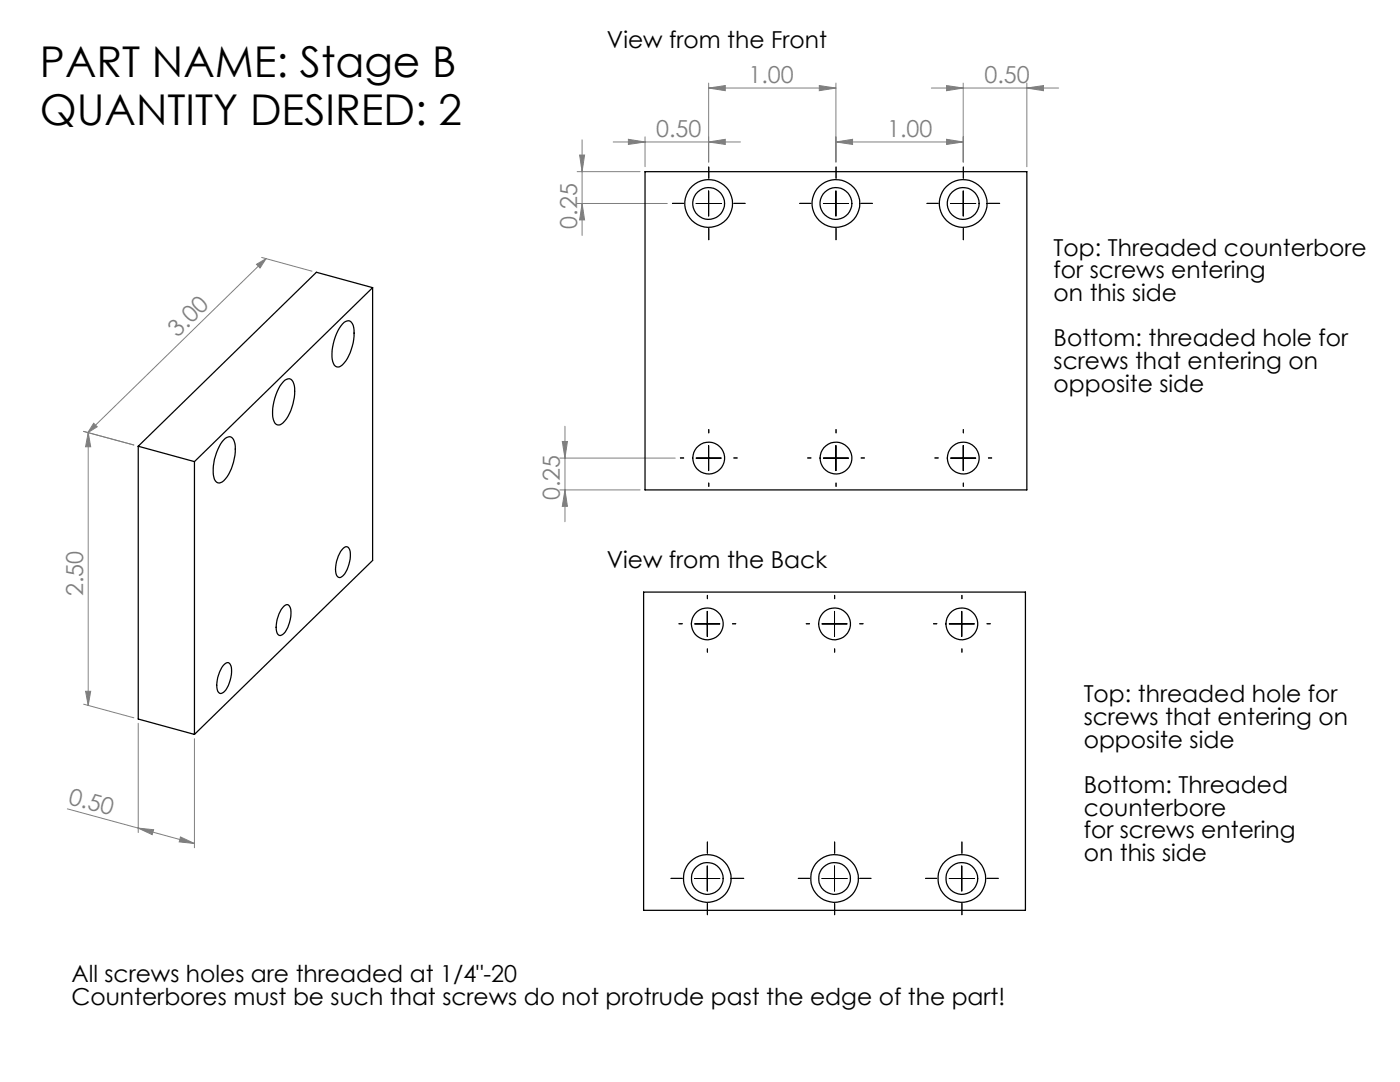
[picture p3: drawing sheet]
<svg xmlns="http://www.w3.org/2000/svg" width="279mm" height="216mm" viewBox="0 0 279 216" stroke-linecap="round" stroke-linejoin="round" font-family="sans-serif">
<g fill="none" stroke="#808080" stroke-width=".2">
<path d="M141.4 17.6l3.3-.5v1zM141.4 16.6v15.7M141.4 17.6h25.4M163.5 17.1l3.3 .5-3.3 .5zM166.8 16.6v15.7M185.9 17.6h25.4M188.9 17.1l3.3 .5-3.3 .5zM192.2 16.6v15.7M204.9 17.6l3.3-.5v1zM204.9 16.6v16.7M115.2 34.3h12.5M115.7 30.9h1l-.5 3.4z"/>
<path d="M116.2 27.9v19.1M122.4 28.3h25.4M125.4 27.8l3.3 .5-3.3 .5zM128.7 27.3v6M141.4 28.3l3.3-.5v1zM166.8 28.3l3.3-.5v1zM166.8 28.3h25.4M188.9 27.8l3.3 .5-3.3 .5zM51.2 52.7l1.9-1.1-1.2 1.9zM52.2 51.4l10.1 2.7M53.1 51.6l-35.6 34.7M115.2 40.6h18"/>
<path d="M116.2 40.6l.5 3.3h-1zM16.7 86.1l10 2.7M17.6 86.3v54.5M17.6 86.3l.5 2.8h-1zM18.7 84.5l.7 .7-1.9 1.1zM111.7 91.4h23.1M111.7 97.8h16M112.2 88.1h1l-.5 3.3zM112.7 85.1v19M112.7 97.8l.5 3.2h-1zM17.1 137.9h1l-.5 2.9zM16.7 140.5l10 2.7"/>
<path d="M27.6 144.3v21.8M38.8 147.4v21.8M13.4 161.4l14.2 3.8M27.6 165.2l3.1 .4-.3 .9zM27.6 165.2l11.2 3.1M36 167l2.8 1.3-3-.3z"/>
</g>
<g fill="none" stroke="#000" stroke-width=".2" stroke-dasharray="15.2 1.3 1.3 1.3">
<path d="M141.4 35.6v-2.3M166.8 35.6v-2.3M192.2 35.6v-2.3M136.4 40.6h-2.2M141.4 45.6v2.2M146.4 40.6h2.3M161.8 40.6h-2.2M166.8 45.6v2.2M171.8 40.6h2.3M187.2 40.6h-2.2M192.2 45.6v2.2M197.2 40.6h2.3"/>
<path d="M136.4 91.4h-.6M141.4 86.4v-.7M141.4 96.4v.7M146.4 91.4h.7M161.8 91.4h-.6M166.8 86.4v-.7M166.8 96.4v.7M171.8 91.4h.7M187.2 91.4h-.6M192.2 86.4v-.7M192.2 96.4v.7M197.2 91.4h.7"/>
<path d="M141.2 119.5v-.7M166.6 119.5v-.7M192 119.5v-.7M136.2 124.5h-.7M141.2 129.5v.6M146.2 124.5h.6M161.6 124.5h-.7M166.6 129.5v.6M171.6 124.5h.6M187 124.5h-.7M192 129.5v.6M197 124.5h.6"/>
<path d="M136.2 175.3h-2.3M141.2 170.3v-2.3M146.2 175.3h2.2M161.6 175.3h-2.3M166.6 170.3v-2.3M171.6 175.3h2.2M187 175.3h-2.3M192 170.3v-2.3M197 175.3h2.2M141.2 180.3v2.2M166.6 180.3v2.2M192 180.3v2.2"/>
</g>
<g fill="none" stroke="#000" stroke-width=".2">
<path d="M141.4 38.1v5M166.8 38.1v5M192.2 38.1v5M138.9 40.6h5M164.3 40.6h5M189.7 40.6h5M138.9 91.4h5M141.4 88.9v5M164.3 91.4h5M166.8 88.9v5M189.7 91.4h5M192.2 88.9v5"/>
<path d="M138.6 124.5h5.1M141.1 122v5M164 124.5h5.1M166.5 122v5M189.4 124.5h5.1M191.9 122v5M138.6 175.3h5.1M141.1 172.8v5M164 175.3h5.1M166.5 172.8v5M189.4 175.3h5.1M191.9 172.8v5"/>
</g>
<g fill="#808080">
<path d="M141.4 28.3l3.3-.5v1zM125.4 27.8l3.3 .5-3.3 .5z"/>
<path d="M141.4 17.6l3.3-.5v1zM163.5 17.1l3.3 .5-3.3 .5zM166.8 28.3l3.3-.5v1zM188.9 27.8l3.3 .5-3.3 .5zM188.9 17.1l3.3 .5-3.3 .5zM204.9 17.6l3.3-.5v1z"/>
<path d="M18.7 84.5l.7 .7-1.9 1.1zM51.2 52.7l1.9-1.1-1.2 1.9z"/>
<path d="M116.2 40.6l.5 3.3h-1zM115.7 30.9h1l-.5 3.4z"/>
<path d="M17.6 86.3l.5 2.8h-1zM17.1 137.9h1l-.5 2.9zM112.2 88.1h1l-.5 3.3zM112.7 97.8l.5 3.2h-1z"/>
<path d="M27.6 165.2l3.1 .4-.3 .9zM36 167l2.8 1.3-3-.3z"/>
</g>
<g fill="none" stroke="#000" stroke-width=".25">
<path d="M128.7 34.3h76.2v63.5h-76.2zM74.4 57.4v54.4l-35.6 34.7M74.4 57.4l-35.6 34.7M74.4 57.4l-11.3-3.1-35.5 34.7M56.8 75.9a1.02 1.02 0 0 1 1.1-.3 1.02 1.02 0 0 1 .7 .9 9.1 9.1 0 0 1-2.4 8.1 1.04 1.04 0 0 1-1.1 .1 1.04 1.04 0 0 1-.6-1 9.6 9.6 0 0 1 2.3-7.8zM68.7 64.3a1.04 1.04 0 0 1 1.1-.3 1.04 1.04 0 0 1 .7 .9 9.6 9.6 0 0 1-2.1 7.9 1.08 1.08 0 0 1-1.3 .4 1.08 1.08 0 0 1-.7-1.1 9.6 9.6 0 0 1 2.3-7.8zM27.6 89v54.5l11.2 3M27.6 89l11.2 3.1M38.8 92.1v54.4M44.7 87.8a1.09 1.09 0 0 1 1.1-.7 1.09 1.09 0 0 1 .9 1 9.1 9.1 0 0 1-2.4 8.1 1.04 1.04 0 0 1-1.1 0 1.04 1.04 0 0 1-.5-1 9.5 9.5 0 0 1 2-7.4zM68.5 109.4a.78 .78 0 0 1 .9-.2 .78 .78 0 0 1 .5 .8 6.5 6.5 0 0 1-1.6 5 .72 .72 0 0 1-.8 .2 .72 .72 0 0 1-.4-.7 6.3 6.3 0 0 1 1.4-5.1zM128.4 118.1h76.2v63.5h-76.2z"/>
<path d="M44.6 132.8a.84 .84 0 0 1 1-.6 .84 .84 0 0 1 .6 1 6.5 6.5 0 0 1-1.6 5 .72 .72 0 0 1-.8 .1 .72 .72 0 0 1-.4-.7 6.5 6.5 0 0 1 1.2-4.8zM56.7 121a.68 .68 0 0 1 .7-.4 .68 .68 0 0 1 .5 .6 6.2 6.2 0 0 1-1.5 5.4 .72 .72 0 0 1-.8 .1 .72 .72 0 0 1-.4-.7 6.3 6.3 0 0 1 1.5-5z"/>
<circle cx="141.4" cy="40.6" r="4.8"/>
<circle cx="141.4" cy="40.6" r="3.2"/>
<circle cx="166.8" cy="40.6" r="4.8"/>
<circle cx="166.8" cy="40.6" r="3.2"/>
<circle cx="192.2" cy="40.6" r="4.8"/>
<circle cx="192.2" cy="40.6" r="3.2"/>
<circle cx="141.4" cy="91.4" r="3.2"/>
<circle cx="166.8" cy="91.4" r="3.2"/>
<circle cx="192.2" cy="91.4" r="3.2"/>
<circle cx="141.2" cy="124.5" r="3.2"/>
<circle cx="166.6" cy="124.5" r="3.2"/>
<circle cx="192" cy="124.5" r="3.2"/>
<circle cx="141.1" cy="175.3" r="4.8"/>
<circle cx="141.2" cy="175.3" r="3.2"/>
<circle cx="166.5" cy="175.3" r="4.8"/>
<circle cx="166.6" cy="175.3" r="3.2"/>
<circle cx="191.9" cy="175.3" r="4.8"/>
<circle cx="192" cy="175.3" r="3.2"/>
</g>
<g font-size="8.5">
<text x="8" y="15.4">PART NAME: Stage B</text>
<text x="8" y="24.9">QUANTITY DESIRED: 2</text>
</g>
<g font-size="4.7">
<text x="121.1" y="9.5">View from the Front</text>
<text x="210.3" y="51">Top: Threaded counterbore</text>
<text x="210.3" y="55.5">for screws entering</text>
<text x="210.3" y="60.1">on this side</text>
<text x="210.3" y="69.1">Bottom: threaded hole for</text>
<text x="210.3" y="73.6">screws that entering on</text>
<text x="210.3" y="78.2">opposite side</text>
<text x="121.1" y="113.3">View from the Back</text>
<text x="216.3" y="140.1">Top: threaded hole for</text>
<text x="216.3" y="144.6">screws that entering on</text>
<text x="216.3" y="149.2">opposite side</text>
<text x="216.3" y="158.2">Bottom: Threaded</text>
<text x="216.3" y="162.7">counterbore</text>
<text x="216.3" y="167.3">for screws entering</text>
<text x="216.3" y="171.8">on this side</text>
<text x="14.2" y="196">All screws holes are threaded at 1/4&quot;-20</text>
<text x="14.2" y="200.5">Counterbores must be such that screws do not protrude past the edge of the part!</text>
</g>
<g font-size="4.7" fill="#808080">
<text x="149.4" y="16.5">1.00</text>
<text x="196.5" y="16.5">0.50</text>
<text x="131" y="27.3">0.50</text>
<text x="177.1" y="27.3">1.00</text>
<text x="115.2" y="45.7" transform="rotate(-90 115.2 45.7)">0.25</text>
<text x="35.4" y="67.4" transform="rotate(-44 35.4 67.4)">3.00</text>
<text x="111.7" y="99.9" transform="rotate(-90 111.7 99.9)">0.25</text>
<text x="16.6" y="119" transform="rotate(-90 16.6 119)">2.50</text>
<text x="13.5" y="160.4" transform="rotate(15 13.5 160.4)">0.50</text>
</g>
</svg>
